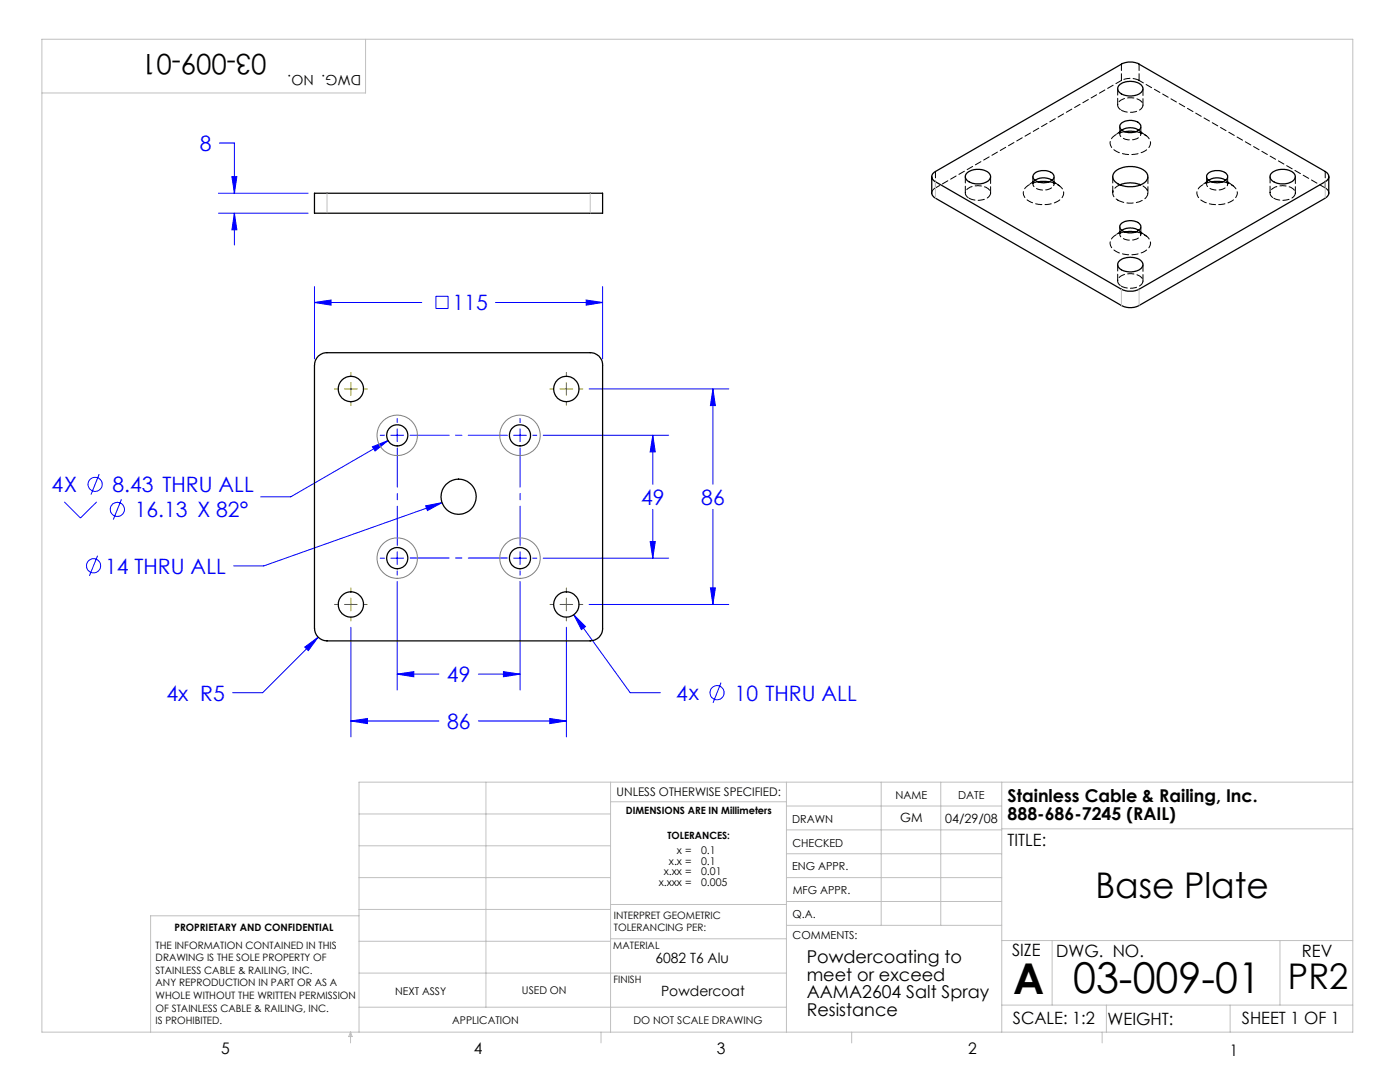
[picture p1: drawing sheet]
<svg xmlns="http://www.w3.org/2000/svg" width="279mm" height="216mm" viewBox="0 0 279 216" stroke-linecap="round" stroke-linejoin="round" font-family="sans-serif">
<g fill="none" stroke="#00f" stroke-width=".2">
<path d="M43.6 38.6h17.9M43.8 28.5h3v10.1M46.3 35.2h1l-.5 3.4zM43.6 42.5h17.9M46.8 42.5l.5 3.4h-1zM46.8 42.5v6.4M62.8 57.2v14.4M87 59.1h2.4v2.5h-2.4zM117 59.9l3.3 .5-3.3 .5zM120.3 57.2v14.4M62.8 60.4l3.3-.5v1zM62.8 60.4h21.4"/>
<path d="M98.9 60.4h21.4M117.6 77.6h27.9M142.3 77.6l.5 3.3h-1zM142.3 77.6v19M19.8 94.6l-1.6 4.1M24.2 99.6l-1.6 4.1M74.3 89.1l3.1-1.2-2.5 2.1zM75.9 86.9h.8M77.4 87.9l-19.4 11.2h-6M78 86.9h2.5M79.3 83.5v.8M79.3 85.6v2.5"/>
<path d="M102.5 86.9h2.6M103.8 83.5v.8M103.8 85.6v2.5M106.3 86.9h.8M108.4 86.9h25.1M130.3 86.9l.5 3.3h-1zM130.3 86.9v9.7M12.8 100.2l3.3 3.2 3.2-3.2M19.5 110.9l-1.6 4M75.9 111.4h.8M78 111.4h2.5M79.3 110.1v2.5"/>
<path d="M79.3 113.9v.9M79.3 116v21.7M84.9 100.9l3.3-.6-2.9 1.6zM88.2 100.3l-35.6 12.6h-6M102.5 111.4h2.6M103.8 110.1v2.5M103.8 113.9v.9M103.8 116v21.7M106.3 111.4h.8M108.4 111.4h25.1M129.8 108.1h1l-.5 3.3zM130.3 101.6v9.8"/>
<path d="M141.8 117.3h1l-.5 3.3zM142.3 101.6v19M60.8 129.1l2.7-2-2 2.7zM63.5 127.1l-11.1 11.1h-6M70 125.2v21.8M79.3 134.5l3.3-.5v1zM79.3 134.5h8.3M95.5 134.5h8.3M100.5 134l3.3 .5-3.3 .5zM113 125.2v21.8M114.5 122.7l2.3 2.3-.8 .6zM114.5 122.7l11.3 15.5h6"/>
<path d="M117.6 120.6h27.9M143.9 136.2l-1.6 4M70 143.9l3.3-.5v1zM70 143.9h17.6M95.5 143.9h17.5M109.7 143.4l3.3 .5-3.3 .5z"/>
<circle cx="19" cy="96.6" r="1.41"/>
<circle cx="18.7" cy="112.9" r="1.4"/>
<circle cx="23.4" cy="101.6" r="1.41"/>
<circle cx="143.1" cy="138.2" r="1.4"/>
</g>
<g fill="none" stroke="#808000" stroke-width=".2">
<path d="M66.7 77.6h.8M68.8 77.6h2.5M70 74.3v.8M70 76.3v2.6M72.6 77.6h.7M109.7 77.6h.8M111.8 77.6h2.5M113 74.3v.8M113 76.3v2.6M115.6 77.6h.7M70 80.2v.7M113 80.2v.7"/>
<path d="M70 117.3v.8M70 119.3v2.6M113 117.3v.8M113 119.3v2.6M66.7 120.6h.8M68.8 120.6h2.5M70 123.2v.7M72.6 120.6h.7M109.7 120.6h.8M111.8 120.6h2.5M113 123.2v.7M115.6 120.6h.7"/>
</g>
<path d="M81.8 86.8h19.5M79.3 108.8v-19.4M81.8 111.3h19.5M103.8 108.8v-19.4" fill="none" stroke="#00f" stroke-width=".2" stroke-dasharray="15.2 1.3 1.3 1.3" stroke-dashoffset="7.4"/>
<g fill="none" stroke="#c0c0c0" stroke-width=".2">
<path d="M8.4 7.8h261.6v198.2h-261.6zM73 7.8v10.8h-64.6M97 156.1v44.9M121.8 156.1v49.9M121.8 160h35.2M157 156.1v49.9M175.9 156.1v28.5M187.7 156.1v28.5M199.9 156.1v49.9M270 156.1h-198.4v49.9M71.6 175.1h50.2M71.6 168.8h50.2"/>
<path d="M71.6 162.4h50.2M157 170.4h42.9M157 165.6h42.9M157 160.8h42.9M157 175.1h42.9M157 179.9h42.9M199.9 165.4h70.1M71.6 194.2h85.4M71.6 187.8h50.2M71.6 181.5h50.2M71.6 182.7h-41.5v23.3M121.8 187.3h35.2"/>
<path d="M121.8 180.5h35.2M157 184.6h42.9M199.9 187.7h70.1M210 187.7v12.9M255.4 187.7v12.9M70 206v2.1M70 206l.3 .8h-.7zM71.6 201h85.4M119.9 206v2.1M170 206v2.1M199.9 200.6h70.1M220 206v2.1"/>
<path d="M220.8 200.6v5.4M245.5 200.6v5.4"/>
</g>
<path d="M46.3 35.2h1l-.5 3.4zM46.8 42.5l.5 3.4h-1zM142.3 77.6l.5 3.3h-1zM141.8 117.3h1l-.5 3.3zM70 143.9l3.3-.5v1zM109.7 143.4l3.3 .5-3.3 .5zM62.8 60.4l3.3-.5v1zM117 59.9l3.3 .5-3.3 .5zM114.5 122.7l1.5 2.9 .8-.6zM74.3 89.1l.6 .9 2.5-2.1zM84.9 100.9l.4 1 2.9-1.6zM130.3 86.9l.5 3.3h-1zM129.8 108.1h1l-.5 3.3zM79.3 134.5l3.3-.5v1zM100.5 134l3.3 .5-3.3 .5zM60.8 129.1l.7 .7 2-2.7z" fill="#00f"/>
<g fill="none" stroke="#000" stroke-width=".25">
<path d="M223.5 16.8l1.5-.5h1.6l1.2 .7 .3 .8-.3 .6-.9 .5-1 .3-1.3-.2-1.1-.4-.4-.6v-.6zM62.8 38.6h57.5v3.9h-57.5zM185.9 35.2v3.5l.5 .7 37.4 21.6 1.4 .4 1-.1 1.1-.3 37.2-21.5 .4-.3 .3-.5v-3.5M186.3 34.5l37.6-21.8 1.2-.3h.9l1.2 .3 37.3 21.6 .6 .6 .1 .6-.6 .7-37.3 21.5-1.2 .4h-1.1l-1.2-.4-37.3-21.5-.3-.4-.3-.4 .1-.4zM192.8 34.7l.5-.4 .7-.4 1.9-.1 1.4 .6 .3 .5 .1 .4-.3 .6-.7 .5-1 .3h-1l-1.1-.3-.6-.4-.3-.6zM206.4 34.6l.9-.5 1.4-.1 1.3 .6 .3 .3 .1 .5-.3 .4-.7 .5-.6 .1h-1l-.9-.2-.6-.4-.2-.6zM206.6 36l.6-.4 .7-.1 1.3 .1 .7 .4M207.1 36.3h2.3M222.6 34.2l.6-.5 1.3-.4h2.1l1.2 .4 .7 .4 .6 .9v.5l-.4 .7-1 .7-1.3 .3h-1.7l-1.6-.5-.8-.7-.2-.9zM223.5 36.9l2-.4h1l1.1 .4M223.7 24.7l.8-.5 1.6-.1 .7 .1 .6 .4 .2 .4 .1 .4-.2 .4-.5 .4-.8 .2-1 .1-.8-.2-.7-.5-.2-.4v-.4zM223.9 26l.8-.4 .8-.1 1.1 .1 .7 .4"/>
<path d="M224.4 26.3l.8-.1 1.5 .1M241.1 34.6l.9-.5 1.4-.1 1.3 .6 .3 .4v.4l-.2 .4-.8 .5-1.6 .1-.9-.2-.5-.4-.2-.7zM241.2 36l.7-.4 .7-.1 1.2 .1 .8 .4M241.8 36.3h2.2M253.9 34.4l1.2-.5h1.8l1.2 .5 .3 .5 .1 .6-.6 .7-.9 .4-.5 .1-1.6-.1-.9-.4-.5-.6v-.5zM223.5 51.9l1.3-.5h1.5l1.3 .5 .4 .6 .1 .4-.4 .7-.8 .4-1 .3-1.3-.1-1.1-.5-.4-.6v-.6zM223.8 44.6l.7-.4 1.6-.1 .7 .1 .6 .4 .2 .4 .1 .4-.2 .4-.5 .4-.8 .2-1 .1-.8-.2-.7-.5-.2-.8zM223.9 46l.8-.4 .8-.1 1.1 .1 .7 .4M224.4 46.3l.8-.1 1.5 .1M63.5 71.1l.2-.2a2.1 2.1 0 0 1 1.6-.5h52.6a2.41 2.41 0 0 1 2.4 2.5v52.8l-.2 .7-.6 .8-.6 .4-1 .3h-52.7l-.8-.2-.7-.4a2.51 2.51 0 0 1-.9-1.9v-52.5l.1-.9z"/>
<circle cx="70" cy="77.6" r="2.52"/>
<circle cx="113" cy="77.6" r="2.52"/>
<circle cx="79.3" cy="86.9" r="2.11"/>
<circle cx="91.5" cy="99.1" r="3.5"/>
<circle cx="103.8" cy="86.9" r="2.11"/>
<circle cx="79.3" cy="111.4" r="2.12"/>
<circle cx="103.8" cy="111.4" r="2.12"/>
<circle cx="70" cy="120.6" r="2.51"/>
<circle cx="113" cy="120.6" r="2.51"/>
</g>
<path d="M65.3 38.6v3.9M117.8 38.6v3.9M186.7 36.3v3.2M264.5 36.3v3.2M223.8 57.7v3.3M227.3 57.7v3.3" fill="none" stroke="#c0c0c0" stroke-width=".2"/>
<g fill="none" stroke="#808080" stroke-width=".2">
<circle cx="79.3" cy="86.9" r="4"/>
<circle cx="103.8" cy="86.9" r="4"/>
<circle cx="79.3" cy="111.4" r="4"/>
<circle cx="103.8" cy="111.4" r="4"/>
</g>
<g fill="none" stroke="#000" stroke-width=".2" stroke-dasharray="1.3 .6">
<path d="M223.1 17.7v3.3M223.8 16.1l-37.1 21.4M223.8 12.8v3.3M227.3 12.8v3.3M227.3 16.1l-1.6-.5-1.1 .1-.8 .4M186.7 34.2v3.3M186.7 37.5l-.6 .5-.2 .5M192.7 35.2v3.3M193.4 39.5l1.5 .5 1.2-.1 1.2-.6 .3-.5 .1-.4-.5-.8-.6-.3-1.3-.3-1.2 .2-1.1 .5-.3 .6 .1 .7 .6 .5M197.7 38.5v-3.3M206.1 35.2v1.5M206.6 35.9l-1.5 1.2"/>
<path d="M209.4 36.3l1.7 .6M209.9 36l.5 .6-.2 .6-.8 .5-.8 .2-1.2-.1-1-.5-.3-.6 .5-.7M210.4 36.7v-1.5M211.1 36.9l.8 .7 .4 .6-.1 .7-.3 .6-1 .8-1 .3-1.4 .3-1.3-.1-1.4-.4-.7-.4-.6-.6-.3-.7 .3-1 .6-.7 1.1-.5 .9-.2M211.4 37.1l-1.5-1.2M222.1 35.2v3.3M223.1 39.9l1.5 .6h1.4l1.2-.2 1.2-.5 .6-.9 .1-.7-.5-.7-1-.6M223.5 25.3v1.4M223.5 36.9l-1 .7-.4 .7 .2 .9 .8 .7M223.8 22l1.3 .4 1.5-.1 1.1-.5 .3-.5 .1-.5-.4-.7-1-.5-.7-.1-1.6 .1-.9 .5-.4 .7 .1 .6 .6 .6M223.9 26l-1.5 1.1M226.7 26.3l.9 .2 .8 .4"/>
<path d="M227.3 26l.3 .4v.7l-.6 .5-1 .3-1.4-.1-.8-.4-.2-.3-.1-.6 .4-.5M227.7 26.7v-1.4M228.1 21v-3.3M228.4 26.9l.7 .4 .5 .9v.7l-.6 .8-.9 .6-1.2 .4-2.2 .1-1.5-.4-.8-.4-.6-.6-.3-.7 .2-.9 .8-.8 .7-.4 1.2-.3M228.7 27.1l-1.5-1.1M229.1 38.5v-3.3M240.8 35.2v1.5M241.2 35.9l-1.5 1.2M244 36.3l1.7 .6M244.6 36l.4 .5-.2 .7-.8 .5-.8 .2-1.2-.1-1-.5-.2-.8 .4-.5M245 36.7v-1.5M245.7 36.9l.9 .6 .3 .7v.7l-.5 .8-.9 .6-1 .4-1.4 .2-1.2-.1-1.5-.4-.6-.4-.7-.6-.2-.7 .2-1 .6-.7 1.2-.5 .9-.2"/>
<path d="M246.1 37.1l-1.5-1.2M253.5 35.2v3.3M254.2 39.5l1.5 .5 1.5-.2 1-.6 .3-.5v-.4l-.5-.7-.6-.3-1.3-.3-1.2 .2-1 .4-.4 .5v.8l.7 .6M258.5 38.5v-3.3M264.5 34.2v3.3M264.5 37.5l-37.2-21.4M265.2 38.5l-.3-.6-.4-.4M223.1 52.8v3.3M223.5 45.3v1.4M223.8 57.1l1.3 .4 1.5-.1 1.1-.5 .3-.5 .1-.4-.4-.8-1-.4-.8-.2-1.5 .2-.9 .4-.4 .7 .1 .7 .6 .5M223.9 46l-1.5 1.1M226.7 46.3l.9 .2 .8 .4"/>
<path d="M227.3 46l.3 .4v.7l-.6 .5-1 .3-1.2-.1-1-.4-.2-.3-.1-.6 .4-.5M227.7 46.7v-1.4M228.1 56.1v-3.3M228.4 46.9l.7 .4 .5 .9v.7l-.6 .9-.9 .5-1.2 .4-.8 .1-1.8-.1-1.1-.3-1-.6-.6-.8-.1-.7 .2-.5 .8-.8 .7-.4 1.2-.3M228.7 47.1l-1.5-1.1"/>
</g>
<g font-size="8.5">
<text x="202.2" y="198.3">A</text>
<text x="214.2" y="198.1">03-009-01</text>
</g>
<g font-size="7.1">
<text x="218.6" y="179.1">Base Plate</text>
<text x="257" y="197.4">PR2</text>
</g>
<text font-size="5.6" x="53.2" y="10.7" transform="rotate(-180 53.2 10.7)">03-009-01</text>
<g font-size="4.2" fill="#00f">
<text x="39.9" y="30.1">8</text>
<text x="90.3" y="61.9">115</text>
<text x="10.3" y="98.2">4X</text>
<text x="22.5" y="98.2">8.43 THRU ALL</text>
<text x="128" y="100.7">49</text>
<text x="140" y="100.7">86</text>
<text x="26.9" y="103.2">16.13 X 82°</text>
<text x="21" y="114.5">14 THRU ALL</text>
<text x="89.2" y="136.1">49</text>
<text x="33.2" y="139.8">4x R5</text>
<text x="135" y="139.8">4x</text>
<text x="146.6" y="139.8">10 THRU ALL</text>
<text x="89.2" y="145.4">86</text>
</g>
<g font-size="3.5">
<text x="201.1" y="160.1">Stainless Cable &amp; Railing, Inc.</text>
<text x="201.1" y="163.6">888-686-7245 (RAIL)</text>
<text x="161" y="192.2">Powdercoating to</text>
<text x="161" y="195.7">meet or exceed</text>
<text x="161" y="199.2">AAMA2604 Salt Spray</text>
<text x="161" y="202.8">Resistance</text>
</g>
<g font-size="3.4">
<text x="201.1" y="168.8">TITLE:</text>
<text x="202" y="190.8">SIZE</text>
<text x="210.8" y="190.9">DWG. NO.</text>
<text x="259.8" y="191">REV</text>
<text x="202.1" y="204.4">SCALE: 1:2</text>
<text x="221" y="204.5">WEIGHT:</text>
<text x="247.8" y="204.4">SHEET 1 OF 1</text>
</g>
<g font-size="3.2">
<text x="44.2" y="210.4">5</text>
<text x="94.6" y="210.3">4</text>
<text x="143.1" y="210.4">3</text>
<text x="193.2" y="210.3">2</text>
<text x="245.4" y="210.6">1</text>
</g>
<g font-size="2.8">
<text x="72" y="15" transform="rotate(-180 72 15)">DWG. NO.</text>
<text x="130.8" y="192.2">6082 T6 Alu</text>
<text x="131.9" y="198.6">Powdercoat</text>
</g>
<g font-size="2.5">
<text x="179.6" y="164.1">GM</text>
<text x="188.6" y="164.2">04/29/08</text>
</g>
<text font-size="2.4" x="123.1" y="158.9">UNLESS OTHERWISE SPECIFIED:</text>
<g font-size="2.2">
<text x="178.7" y="159.4">NAME</text>
<text x="191.2" y="159.4">DATE</text>
<text x="158.1" y="164.2">DRAWN</text>
<text x="158.1" y="173.7">ENG APPR.</text>
<text x="158.2" y="169.1">CHECKED</text>
<text x="158.2" y="178.4">MFG APPR.</text>
<text x="158.2" y="183.2">Q.A.</text>
<text x="158.2" y="187.4">COMMENTS:</text>
</g>
<g font-size="2.1">
<text x="133.5" y="172.6">x.x =</text>
<text x="135.1" y="170.5">x =</text>
<text x="139.9" y="170.5">0.1</text>
<text x="139.9" y="172.6">0.1</text>
<text x="131.5" y="176.8">x.xxx =</text>
<text x="132.5" y="174.7">x.xx =</text>
<text x="139.9" y="174.7">0.01</text>
<text x="139.9" y="176.8">0.005</text>
<text x="78.8" y="198.5">NEXT ASSY</text>
<text x="104.2" y="198.4">USED ON</text>
<text x="90.2" y="204.3">APPLICATION</text>
<text x="126.4" y="204.3">DO NOT SCALE DRAWING</text>
</g>
<g font-size="2">
<text x="124.9" y="162.4">DIMENSIONS ARE IN Millimeters</text>
<text x="133.2" y="167.4">TOLERANCES:</text>
<text x="34.8" y="185.7">PROPRIETARY AND CONFIDENTIAL</text>
<text x="122.5" y="183.3">INTERPRET GEOMETRIC</text>
<text x="122.5" y="185.9">TOLERANCING PER:</text>
<text x="31.1" y="189.3">THE INFORMATION CONTAINED IN THIS</text>
<text x="31.1" y="191.8">DRAWING IS THE SOLE PROPERTY OF</text>
<text x="122.4" y="189.4">MATERIAL</text>
<text x="31.1" y="194.3">STAINLESS CABLE &amp; RAILING, INC.</text>
<text x="31.1" y="196.8">ANY REPRODUCTION IN PART OR AS A</text>
<text x="122.4" y="196.2">FINISH</text>
<text x="31.1" y="199.4">WHOLE WITHOUT THE WRITTEN PERMISSION</text>
<text x="31.1" y="201.9">OF STAINLESS CABLE &amp; RAILING, INC.</text>
<text x="31.1" y="204.4">IS PROHIBITED.</text>
</g>
</svg>
